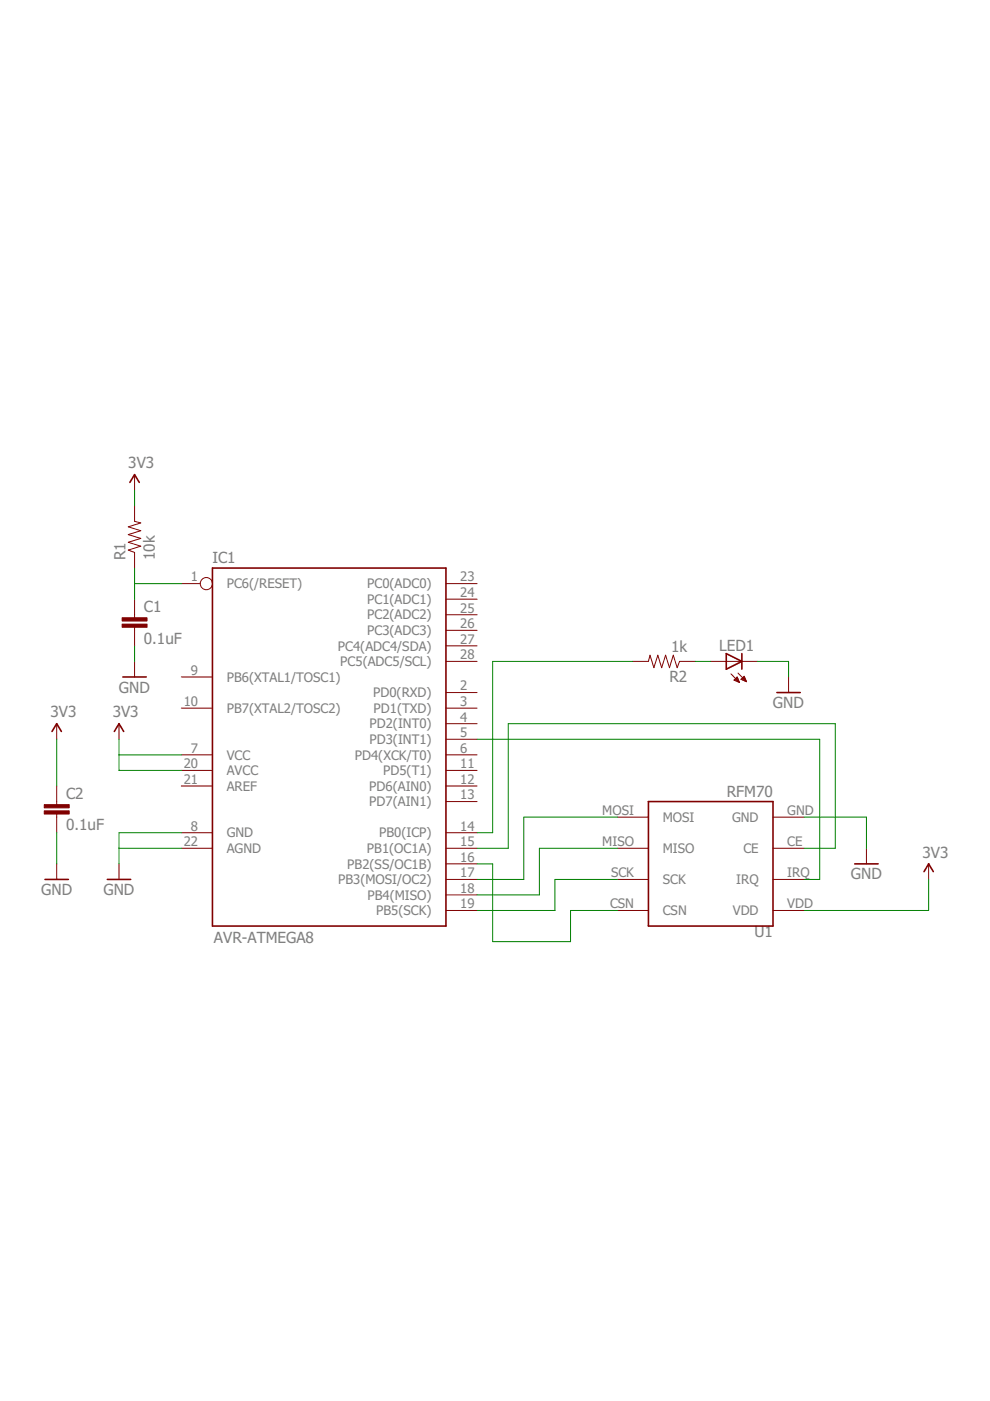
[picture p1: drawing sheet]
<?xml version="1.0" encoding="utf-8"?>
<!DOCTYPE eagle SYSTEM "eagle.dtd">
<!--
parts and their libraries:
SparkFun-DigitalIC: Licensing: Creative Commons ShareAlike 4.0 International - https://creativecommons.org/licenses/by-sa/4.0
-->
<eagle version="7.5.0">
<drawing>
<settings>
<setting alwaysvectorfont="no"/>
<setting verticaltext="up"/>
</settings>
<grid distance="0.1" unitdist="inch" unit="inch" style="lines" multiple="1" display="no" altdistance="0.01" altunitdist="inch" altunit="inch"/>
<schematic xreflabel="%F%N/%S.%C%R" xrefpart="/%S.%C%R">
<libraries>
<library name="SparkFun-DigitalIC">
<symbols>
<symbol name="23-I/O-2">
<wire x1="-17.78" y1="30.48" x2="20.32" y2="30.48" width="0.254" layer="94"/>
<wire x1="20.32" y1="30.48" x2="20.32" y2="-27.94" width="0.254" layer="94"/>
<wire x1="20.32" y1="-27.94" x2="-17.78" y2="-27.94" width="0.254" layer="94"/>
<wire x1="-17.78" y1="-27.94" x2="-17.78" y2="30.48" width="0.254" layer="94"/>
<text x="-17.78" y="31.242" size="1.778" layer="95">&gt;NAME</text>
<text x="-17.526" y="-30.734" size="1.778" layer="96">&gt;VALUE</text>
<pin name="PB5(SCK)" x="25.4" y="-25.4" length="middle" rot="R180"/>
<pin name="PB7(XTAL2/TOSC2)" x="-22.86" y="7.62" length="middle"/>
<pin name="PB6(XTAL1/TOSC1)" x="-22.86" y="12.7" length="middle"/>
<pin name="GND@1" x="-22.86" y="-12.7" length="middle"/>
<pin name="VCC@1" x="-22.86" y="0" length="middle"/>
<pin name="AGND" x="-22.86" y="-15.24" length="middle"/>
<pin name="AREF" x="-22.86" y="-5.08" length="middle"/>
<pin name="AVCC" x="-22.86" y="-2.54" length="middle"/>
<pin name="PB4(MISO)" x="25.4" y="-22.86" length="middle" rot="R180"/>
<pin name="PB3(MOSI/OC2)" x="25.4" y="-20.32" length="middle" rot="R180"/>
<pin name="PB2(SS/OC1B)" x="25.4" y="-17.78" length="middle" rot="R180"/>
<pin name="PB1(OC1A)" x="25.4" y="-15.24" length="middle" rot="R180"/>
<pin name="PB0(ICP)" x="25.4" y="-12.7" length="middle" rot="R180"/>
<pin name="PD7(AIN1)" x="25.4" y="-7.62" length="middle" rot="R180"/>
<pin name="PD6(AIN0)" x="25.4" y="-5.08" length="middle" rot="R180"/>
<pin name="PD5(T1)" x="25.4" y="-2.54" length="middle" rot="R180"/>
<pin name="PD4(XCK/T0)" x="25.4" y="0" length="middle" rot="R180"/>
<pin name="PD3(INT1)" x="25.4" y="2.54" length="middle" rot="R180"/>
<pin name="PD2(INT0)" x="25.4" y="5.08" length="middle" rot="R180"/>
<pin name="PD1(TXD)" x="25.4" y="7.62" length="middle" rot="R180"/>
<pin name="PD0(RXD)" x="25.4" y="10.16" length="middle" rot="R180"/>
<pin name="PC5(ADC5/SCL)" x="25.4" y="15.24" length="middle" rot="R180"/>
<pin name="PC4(ADC4/SDA)" x="25.4" y="17.78" length="middle" rot="R180"/>
<pin name="PC3(ADC3)" x="25.4" y="20.32" length="middle" rot="R180"/>
<pin name="PC2(ADC2)" x="25.4" y="22.86" length="middle" rot="R180"/>
<pin name="PC1(ADC1)" x="25.4" y="25.4" length="middle" rot="R180"/>
<pin name="PC0(ADC0)" x="25.4" y="27.94" length="middle" rot="R180"/>
<pin name="PC6(/RESET)" x="-22.86" y="27.94" length="middle" function="dot"/>
</symbol>
</symbols>
<devicesets>
<deviceset name="AVR-MEGA8-P" prefix="IC">
<gates>
<gate name="G$1" symbol="23-I/O-2" x="0" y="0"/>
</gates>
<devices>
<device name="PTH" package="DIL28-3">
<connects>
<connect gate="G$1" pin="AGND" pad="22"/>
<connect gate="G$1" pin="AREF" pad="21"/>
<connect gate="G$1" pin="AVCC" pad="20"/>
<connect gate="G$1" pin="GND@1" pad="8"/>
<connect gate="G$1" pin="PB0(ICP)" pad="14"/>
<connect gate="G$1" pin="PB1(OC1A)" pad="15"/>
<connect gate="G$1" pin="PB2(SS/OC1B)" pad="16"/>
<connect gate="G$1" pin="PB3(MOSI/OC2)" pad="17"/>
<connect gate="G$1" pin="PB4(MISO)" pad="18"/>
<connect gate="G$1" pin="PB5(SCK)" pad="19"/>
<connect gate="G$1" pin="PB6(XTAL1/TOSC1)" pad="9"/>
<connect gate="G$1" pin="PB7(XTAL2/TOSC2)" pad="10"/>
<connect gate="G$1" pin="PC0(ADC0)" pad="23"/>
<connect gate="G$1" pin="PC1(ADC1)" pad="24"/>
<connect gate="G$1" pin="PC2(ADC2)" pad="25"/>
<connect gate="G$1" pin="PC3(ADC3)" pad="26"/>
<connect gate="G$1" pin="PC4(ADC4/SDA)" pad="27"/>
<connect gate="G$1" pin="PC5(ADC5/SCL)" pad="28"/>
<connect gate="G$1" pin="PC6(/RESET)" pad="1"/>
<connect gate="G$1" pin="PD0(RXD)" pad="2"/>
<connect gate="G$1" pin="PD1(TXD)" pad="3"/>
<connect gate="G$1" pin="PD2(INT0)" pad="4"/>
<connect gate="G$1" pin="PD3(INT1)" pad="5"/>
<connect gate="G$1" pin="PD4(XCK/T0)" pad="6"/>
<connect gate="G$1" pin="PD5(T1)" pad="11"/>
<connect gate="G$1" pin="PD6(AIN0)" pad="12"/>
<connect gate="G$1" pin="PD7(AIN1)" pad="13"/>
<connect gate="G$1" pin="VCC@1" pad="7"/>
</connects>
<technologies>
<technology name=""/>
</technologies>
</device>
<device name="SIM" package="DIL28-3-SIMON">
<connects>
<connect gate="G$1" pin="AGND" pad="22"/>
<connect gate="G$1" pin="AREF" pad="21"/>
<connect gate="G$1" pin="AVCC" pad="20"/>
<connect gate="G$1" pin="GND@1" pad="8"/>
<connect gate="G$1" pin="PB0(ICP)" pad="14"/>
<connect gate="G$1" pin="PB1(OC1A)" pad="15"/>
<connect gate="G$1" pin="PB2(SS/OC1B)" pad="16"/>
<connect gate="G$1" pin="PB3(MOSI/OC2)" pad="17"/>
<connect gate="G$1" pin="PB4(MISO)" pad="18"/>
<connect gate="G$1" pin="PB5(SCK)" pad="19"/>
<connect gate="G$1" pin="PB6(XTAL1/TOSC1)" pad="9"/>
<connect gate="G$1" pin="PB7(XTAL2/TOSC2)" pad="10"/>
<connect gate="G$1" pin="PC0(ADC0)" pad="23"/>
<connect gate="G$1" pin="PC1(ADC1)" pad="24"/>
<connect gate="G$1" pin="PC2(ADC2)" pad="25"/>
<connect gate="G$1" pin="PC3(ADC3)" pad="26"/>
<connect gate="G$1" pin="PC4(ADC4/SDA)" pad="27"/>
<connect gate="G$1" pin="PC5(ADC5/SCL)" pad="28"/>
<connect gate="G$1" pin="PC6(/RESET)" pad="1"/>
<connect gate="G$1" pin="PD0(RXD)" pad="2"/>
<connect gate="G$1" pin="PD1(TXD)" pad="3"/>
<connect gate="G$1" pin="PD2(INT0)" pad="4"/>
<connect gate="G$1" pin="PD3(INT1)" pad="5"/>
<connect gate="G$1" pin="PD4(XCK/T0)" pad="6"/>
<connect gate="G$1" pin="PD5(T1)" pad="11"/>
<connect gate="G$1" pin="PD6(AIN0)" pad="12"/>
<connect gate="G$1" pin="PD7(AIN1)" pad="13"/>
<connect gate="G$1" pin="VCC@1" pad="7"/>
</connects>
<technologies>
<technology name=""/>
</technologies>
</device>
<device name="ZIF_SOCKET" package="DIL28-3-ZIF_SOCKET">
<connects>
<connect gate="G$1" pin="AGND" pad="22"/>
<connect gate="G$1" pin="AREF" pad="21"/>
<connect gate="G$1" pin="AVCC" pad="20"/>
<connect gate="G$1" pin="GND@1" pad="8"/>
<connect gate="G$1" pin="PB0(ICP)" pad="14"/>
<connect gate="G$1" pin="PB1(OC1A)" pad="15"/>
<connect gate="G$1" pin="PB2(SS/OC1B)" pad="16"/>
<connect gate="G$1" pin="PB3(MOSI/OC2)" pad="17"/>
<connect gate="G$1" pin="PB4(MISO)" pad="18"/>
<connect gate="G$1" pin="PB5(SCK)" pad="19"/>
<connect gate="G$1" pin="PB6(XTAL1/TOSC1)" pad="9"/>
<connect gate="G$1" pin="PB7(XTAL2/TOSC2)" pad="10"/>
<connect gate="G$1" pin="PC0(ADC0)" pad="23"/>
<connect gate="G$1" pin="PC1(ADC1)" pad="24"/>
<connect gate="G$1" pin="PC2(ADC2)" pad="25"/>
<connect gate="G$1" pin="PC3(ADC3)" pad="26"/>
<connect gate="G$1" pin="PC4(ADC4/SDA)" pad="27"/>
<connect gate="G$1" pin="PC5(ADC5/SCL)" pad="28"/>
<connect gate="G$1" pin="PC6(/RESET)" pad="1"/>
<connect gate="G$1" pin="PD0(RXD)" pad="2"/>
<connect gate="G$1" pin="PD1(TXD)" pad="3"/>
<connect gate="G$1" pin="PD2(INT0)" pad="4"/>
<connect gate="G$1" pin="PD3(INT1)" pad="5"/>
<connect gate="G$1" pin="PD4(XCK/T0)" pad="6"/>
<connect gate="G$1" pin="PD5(T1)" pad="11"/>
<connect gate="G$1" pin="PD6(AIN0)" pad="12"/>
<connect gate="G$1" pin="PD7(AIN1)" pad="13"/>
<connect gate="G$1" pin="VCC@1" pad="7"/>
</connects>
<technologies>
<technology name=""/>
</technologies>
</device>
<device name="KIT" package="DIL28-3-SIMON-KIT">
<connects>
<connect gate="G$1" pin="AGND" pad="22"/>
<connect gate="G$1" pin="AREF" pad="21"/>
<connect gate="G$1" pin="AVCC" pad="20"/>
<connect gate="G$1" pin="GND@1" pad="8"/>
<connect gate="G$1" pin="PB0(ICP)" pad="14"/>
<connect gate="G$1" pin="PB1(OC1A)" pad="15"/>
<connect gate="G$1" pin="PB2(SS/OC1B)" pad="16"/>
<connect gate="G$1" pin="PB3(MOSI/OC2)" pad="17"/>
<connect gate="G$1" pin="PB4(MISO)" pad="18"/>
<connect gate="G$1" pin="PB5(SCK)" pad="19"/>
<connect gate="G$1" pin="PB6(XTAL1/TOSC1)" pad="9"/>
<connect gate="G$1" pin="PB7(XTAL2/TOSC2)" pad="10"/>
<connect gate="G$1" pin="PC0(ADC0)" pad="23"/>
<connect gate="G$1" pin="PC1(ADC1)" pad="24"/>
<connect gate="G$1" pin="PC2(ADC2)" pad="25"/>
<connect gate="G$1" pin="PC3(ADC3)" pad="26"/>
<connect gate="G$1" pin="PC4(ADC4/SDA)" pad="27"/>
<connect gate="G$1" pin="PC5(ADC5/SCL)" pad="28"/>
<connect gate="G$1" pin="PC6(/RESET)" pad="1"/>
<connect gate="G$1" pin="PD0(RXD)" pad="2"/>
<connect gate="G$1" pin="PD1(TXD)" pad="3"/>
<connect gate="G$1" pin="PD2(INT0)" pad="4"/>
<connect gate="G$1" pin="PD3(INT1)" pad="5"/>
<connect gate="G$1" pin="PD4(XCK/T0)" pad="6"/>
<connect gate="G$1" pin="PD5(T1)" pad="11"/>
<connect gate="G$1" pin="PD6(AIN0)" pad="12"/>
<connect gate="G$1" pin="PD7(AIN1)" pad="13"/>
<connect gate="G$1" pin="VCC@1" pad="7"/>
</connects>
<technologies>
<technology name=""/>
</technologies>
</device>
</devices>
</deviceset>
</devicesets>
</library>
<library name="SparkFun-Aesthetics">
<symbols>
<symbol name="VCC">
<wire x1="0.762" y1="1.27" x2="0" y2="2.54" width="0.254" layer="94"/>
<wire x1="0" y1="2.54" x2="-0.762" y2="1.27" width="0.254" layer="94"/>
<text x="-1.016" y="3.556" size="1.778" layer="96">&gt;VALUE</text>
<pin name="VCC" x="0" y="0" visible="off" length="short" direction="sup" rot="R90"/>
</symbol>
<symbol name="DGND">
<wire x1="-1.905" y1="0" x2="1.905" y2="0" width="0.254" layer="94"/>
<text x="-2.54" y="-2.54" size="1.778" layer="96">&gt;VALUE</text>
<pin name="GND" x="0" y="2.54" visible="off" length="short" direction="sup" rot="R270"/>
</symbol>
</symbols>
<devicesets>
<deviceset name="VCC" prefix="SUPPLY">
<gates>
<gate name="G$1" symbol="VCC" x="0" y="0"/>
</gates>
<devices>
<device name="">
<technologies>
<technology name=""/>
</technologies>
</device>
</devices>
</deviceset>
<deviceset name="GND" prefix="GND">
<gates>
<gate name="1" symbol="DGND" x="0" y="0"/>
</gates>
<devices>
<device name="">
<technologies>
<technology name=""/>
</technologies>
</device>
</devices>
</deviceset>
</devicesets>
</library>
<library name="SparkFun-Resistors">
<symbols>
<symbol name="RESISTOR">
<wire x1="-2.54" y1="0" x2="-2.159" y2="1.016" width="0.1524" layer="94"/>
<wire x1="-2.159" y1="1.016" x2="-1.524" y2="-1.016" width="0.1524" layer="94"/>
<wire x1="-1.524" y1="-1.016" x2="-0.889" y2="1.016" width="0.1524" layer="94"/>
<wire x1="-0.889" y1="1.016" x2="-0.254" y2="-1.016" width="0.1524" layer="94"/>
<wire x1="-0.254" y1="-1.016" x2="0.381" y2="1.016" width="0.1524" layer="94"/>
<wire x1="0.381" y1="1.016" x2="1.016" y2="-1.016" width="0.1524" layer="94"/>
<wire x1="1.016" y1="-1.016" x2="1.651" y2="1.016" width="0.1524" layer="94"/>
<wire x1="1.651" y1="1.016" x2="2.286" y2="-1.016" width="0.1524" layer="94"/>
<wire x1="2.286" y1="-1.016" x2="2.54" y2="0" width="0.1524" layer="94"/>
<text x="-3.81" y="1.4986" size="1.778" layer="95">&gt;NAME</text>
<text x="-3.81" y="-3.302" size="1.778" layer="96">&gt;VALUE</text>
<pin name="2" x="5.08" y="0" visible="off" length="short" direction="pas" swaplevel="1" rot="R180"/>
<pin name="1" x="-5.08" y="0" visible="off" length="short" direction="pas" swaplevel="1"/>
</symbol>
</symbols>
<devicesets>
<deviceset name="0.75OHM-1/4W-1%(0805)" prefix="R" uservalue="yes">
<gates>
<gate name="G$1" symbol="RESISTOR" x="-2.54" y="0"/>
</gates>
<devices>
<device name="" package="0805">
<connects>
<connect gate="G$1" pin="1" pad="1"/>
<connect gate="G$1" pin="2" pad="2"/>
</connects>
<technologies>
<technology name="">
<attribute name="PROD_ID" value="RES-08474"/>
<attribute name="VALUE" value="0.75"/>
</technology>
</technologies>
</device>
</devices>
</deviceset>
</devicesets>
</library>
<library name="SparkFun-Capacitors">
<symbols>
<symbol name="CAP">
<wire x1="0" y1="2.54" x2="0" y2="2.032" width="0.1524" layer="94"/>
<wire x1="0" y1="0" x2="0" y2="0.508" width="0.1524" layer="94"/>
<text x="1.524" y="2.921" size="1.778" layer="95">&gt;NAME</text>
<text x="1.524" y="-2.159" size="1.778" layer="96">&gt;VALUE</text>
<rectangle x1="-2.032" y1="0.508" x2="2.032" y2="1.016" layer="94"/>
<rectangle x1="-2.032" y1="1.524" x2="2.032" y2="2.032" layer="94"/>
<pin name="1" x="0" y="5.08" visible="off" length="short" direction="pas" swaplevel="1" rot="R270"/>
<pin name="2" x="0" y="-2.54" visible="off" length="short" direction="pas" swaplevel="1" rot="R90"/>
</symbol>
</symbols>
<devicesets>
<deviceset name="0.1UF-25V(+80/-20%)(0603)" prefix="C" uservalue="yes">
<gates>
<gate name="G$1" symbol="CAP" x="0" y="-2.54"/>
</gates>
<devices>
<device name="" package="0603-CAP">
<connects>
<connect gate="G$1" pin="1" pad="1"/>
<connect gate="G$1" pin="2" pad="2"/>
</connects>
<technologies>
<technology name="">
<attribute name="PROD_ID" value="CAP-00810"/>
<attribute name="VALUE" value="0.1uF" constant="no"/>
</technology>
</technologies>
</device>
</devices>
</deviceset>
</devicesets>
</library>
<library name="adafruit">
<symbols>
<symbol name="LED">
<wire x1="1.27" y1="0" x2="0" y2="-2.54" width="0.254" layer="94"/>
<wire x1="0" y1="-2.54" x2="-1.27" y2="0" width="0.254" layer="94"/>
<wire x1="1.27" y1="-2.54" x2="0" y2="-2.54" width="0.254" layer="94"/>
<wire x1="0" y1="-2.54" x2="-1.27" y2="-2.54" width="0.254" layer="94"/>
<wire x1="1.27" y1="0" x2="0" y2="0" width="0.254" layer="94"/>
<wire x1="0" y1="0" x2="-1.27" y2="0" width="0.254" layer="94"/>
<wire x1="0" y1="0" x2="0" y2="-2.54" width="0.1524" layer="94"/>
<wire x1="-2.032" y1="-0.762" x2="-3.429" y2="-2.159" width="0.1524" layer="94"/>
<wire x1="-1.905" y1="-1.905" x2="-3.302" y2="-3.302" width="0.1524" layer="94"/>
<text x="3.556" y="-4.572" size="1.778" layer="95" rot="R90">&gt;NAME</text>
<text x="5.715" y="-4.572" size="1.778" layer="96" rot="R90">&gt;VALUE</text>
<pin name="C" x="0" y="-5.08" visible="off" length="short" direction="pas" rot="R90"/>
<pin name="A" x="0" y="2.54" visible="off" length="short" direction="pas" rot="R270"/>
<polygon width="0.1524" layer="94">
<vertex x="-3.429" y="-2.159"/>
<vertex x="-3.048" y="-1.27"/>
<vertex x="-2.54" y="-1.778"/>
</polygon>
<polygon width="0.1524" layer="94">
<vertex x="-3.302" y="-3.302"/>
<vertex x="-2.921" y="-2.413"/>
<vertex x="-2.413" y="-2.921"/>
</polygon>
</symbol>
</symbols>
<devicesets>
<deviceset name="LED" prefix="LED" uservalue="yes">
<gates>
<gate name="G$1" symbol="LED" x="0" y="0"/>
</gates>
<devices>
<device name="SMT1206" package="1206">
<connects>
<connect gate="G$1" pin="A" pad="A"/>
<connect gate="G$1" pin="C" pad="C"/>
</connects>
<technologies>
<technology name=""/>
</technologies>
</device>
<device name="LD260" package="LD260">
<connects>
<connect gate="G$1" pin="A" pad="A"/>
<connect gate="G$1" pin="C" pad="K"/>
</connects>
<technologies>
<technology name=""/>
</technologies>
</device>
<device name="SQR2X5" package="LED2X5">
<connects>
<connect gate="G$1" pin="A" pad="A"/>
<connect gate="G$1" pin="C" pad="K"/>
</connects>
<technologies>
<technology name=""/>
</technologies>
</device>
<device name="3MM" package="LED3MM">
<connects>
<connect gate="G$1" pin="A" pad="A"/>
<connect gate="G$1" pin="C" pad="K"/>
</connects>
<technologies>
<technology name=""/>
</technologies>
</device>
<device name="5MM" package="LED5MM">
<connects>
<connect gate="G$1" pin="A" pad="A"/>
<connect gate="G$1" pin="C" pad="K"/>
</connects>
<technologies>
<technology name=""/>
</technologies>
</device>
<device name="LSU260" package="LSU260">
<connects>
<connect gate="G$1" pin="A" pad="A"/>
<connect gate="G$1" pin="C" pad="K"/>
</connects>
<technologies>
<technology name=""/>
</technologies>
</device>
<device name="LZR181" package="LZR181">
<connects>
<connect gate="G$1" pin="A" pad="A"/>
<connect gate="G$1" pin="C" pad="K"/>
</connects>
<technologies>
<technology name=""/>
</technologies>
</device>
<device name="B152" package="Q62902-B152">
<connects>
<connect gate="G$1" pin="A" pad="A"/>
<connect gate="G$1" pin="C" pad="K"/>
</connects>
<technologies>
<technology name=""/>
</technologies>
</device>
<device name="B153" package="Q62902-B153">
<connects>
<connect gate="G$1" pin="A" pad="A"/>
<connect gate="G$1" pin="C" pad="K"/>
</connects>
<technologies>
<technology name=""/>
</technologies>
</device>
<device name="B155" package="Q62902-B155">
<connects>
<connect gate="G$1" pin="A" pad="A"/>
<connect gate="G$1" pin="C" pad="K"/>
</connects>
<technologies>
<technology name=""/>
</technologies>
</device>
<device name="B156" package="Q62902-B156">
<connects>
<connect gate="G$1" pin="A" pad="A"/>
<connect gate="G$1" pin="C" pad="K"/>
</connects>
<technologies>
<technology name=""/>
</technologies>
</device>
<device name="SFH480" package="SFH480">
<connects>
<connect gate="G$1" pin="A" pad="A"/>
<connect gate="G$1" pin="C" pad="K"/>
</connects>
<technologies>
<technology name=""/>
</technologies>
</device>
<device name="SFH482" package="SFH482">
<connects>
<connect gate="G$1" pin="A" pad="A"/>
<connect gate="G$1" pin="C" pad="K"/>
</connects>
<technologies>
<technology name=""/>
</technologies>
</device>
<device name="SQR5.7X3.2" package="U57X32">
<connects>
<connect gate="G$1" pin="A" pad="A"/>
<connect gate="G$1" pin="C" pad="K"/>
</connects>
<technologies>
<technology name=""/>
</technologies>
</device>
<device name="IRL80A" package="IRL80A">
<connects>
<connect gate="G$1" pin="A" pad="A"/>
<connect gate="G$1" pin="C" pad="K"/>
</connects>
<technologies>
<technology name=""/>
</technologies>
</device>
<device name="P-LCC-2" package="P-LCC-2">
<connects>
<connect gate="G$1" pin="A" pad="A"/>
<connect gate="G$1" pin="C" pad="C"/>
</connects>
<technologies>
<technology name=""/>
</technologies>
</device>
<device name="MINI-TOP" package="OSRAM-MINI-TOP-LED">
<connects>
<connect gate="G$1" pin="A" pad="A"/>
<connect gate="G$1" pin="C" pad="C"/>
</connects>
<technologies>
<technology name=""/>
</technologies>
</device>
<device name="SIDELED" package="OSRAM-SIDELED">
<connects>
<connect gate="G$1" pin="A" pad="A"/>
<connect gate="G$1" pin="C" pad="C"/>
</connects>
<technologies>
<technology name=""/>
</technologies>
</device>
<device name="SMART-LED" package="SMART-LED">
<connects>
<connect gate="G$1" pin="A" pad="A"/>
<connect gate="G$1" pin="C" pad="B"/>
</connects>
<technologies>
<technology name=""/>
</technologies>
</device>
<device name="P-LCC-2-BACK" package="P-LCC-2-TOPLED-RG">
<connects>
<connect gate="G$1" pin="A" pad="A"/>
<connect gate="G$1" pin="C" pad="C"/>
</connects>
<technologies>
<technology name=""/>
</technologies>
</device>
<device name="MICRO-SIDELED" package="MICRO-SIDELED">
<connects>
<connect gate="G$1" pin="A" pad="A"/>
<connect gate="G$1" pin="C" pad="C"/>
</connects>
<technologies>
<technology name=""/>
</technologies>
</device>
<device name="P-LCC-4" package="P-LCC-4">
<connects>
<connect gate="G$1" pin="A" pad="A"/>
<connect gate="G$1" pin="C" pad="C@4"/>
</connects>
<technologies>
<technology name=""/>
</technologies>
</device>
<device name="CHIP-LED0603" package="CHIP-LED0603">
<connects>
<connect gate="G$1" pin="A" pad="A"/>
<connect gate="G$1" pin="C" pad="C"/>
</connects>
<technologies>
<technology name=""/>
</technologies>
</device>
<device name="CHIP-LED0805" package="CHIP-LED0805">
<connects>
<connect gate="G$1" pin="A" pad="A"/>
<connect gate="G$1" pin="C" pad="C"/>
</connects>
<technologies>
<technology name=""/>
</technologies>
</device>
<device name="TOPLED-SANTANA" package="MINI-TOPLED-SANTANA">
<connects>
<connect gate="G$1" pin="A" pad="A"/>
<connect gate="G$1" pin="C" pad="C"/>
</connects>
<technologies>
<technology name=""/>
</technologies>
</device>
<device name="CHIPLED_0805" package="CHIPLED_0805">
<connects>
<connect gate="G$1" pin="A" pad="A"/>
<connect gate="G$1" pin="C" pad="C"/>
</connects>
<technologies>
<technology name=""/>
</technologies>
</device>
<device name="CHIPLED_1206" package="CHIPLED_1206">
<connects>
<connect gate="G$1" pin="A" pad="A"/>
<connect gate="G$1" pin="C" pad="C"/>
</connects>
<technologies>
<technology name=""/>
</technologies>
</device>
<device name="CHIPLED_0603" package="CHIPLED_0603">
<connects>
<connect gate="G$1" pin="A" pad="A"/>
<connect gate="G$1" pin="C" pad="C"/>
</connects>
<technologies>
<technology name=""/>
</technologies>
</device>
<device name="CHIPLED-0603-TTW" package="CHIPLED-0603-TTW">
<connects>
<connect gate="G$1" pin="A" pad="A@1"/>
<connect gate="G$1" pin="C" pad="C@1"/>
</connects>
<technologies>
<technology name=""/>
</technologies>
</device>
<device name="" package="SMARTLED-TTW">
<connects>
<connect gate="G$1" pin="A" pad="A@1"/>
<connect gate="G$1" pin="C" pad="C@1"/>
</connects>
<technologies>
<technology name=""/>
</technologies>
</device>
<device name="SMLK34" package="SMLK34">
<connects>
<connect gate="G$1" pin="A" pad="A"/>
<connect gate="G$1" pin="C" pad="K"/>
</connects>
<technologies>
<technology name=""/>
</technologies>
</device>
</devices>
</deviceset>
</devicesets>
</library>
<library name="RFM70">
<symbols>
<symbol name="RFM70">
<pin name="VDD" x="-15.24" y="7.62" length="middle" direction="pwr"/>
<pin name="IRQ" x="-15.24" y="2.54" length="middle" direction="out"/>
<pin name="CE" x="-15.24" y="-2.54" length="middle" direction="in"/>
<pin name="GND" x="-15.24" y="-7.62" length="middle" direction="pwr"/>
<pin name="MOSI" x="15.24" y="-7.62" length="middle" direction="in" rot="R180"/>
<pin name="MISO" x="15.24" y="-2.54" length="middle" direction="out" rot="R180"/>
<pin name="SCK" x="15.24" y="2.54" length="middle" direction="in" rot="R180"/>
<pin name="CSN" x="15.24" y="7.62" length="middle" direction="in" rot="R180"/>
<wire x1="-10.16" y1="10.16" x2="-10.16" y2="-10.16" width="0.254" layer="94"/>
<wire x1="-10.16" y1="-10.16" x2="10.16" y2="-10.16" width="0.254" layer="94"/>
<wire x1="10.16" y1="-10.16" x2="10.16" y2="10.16" width="0.254" layer="94"/>
<wire x1="10.16" y1="10.16" x2="-10.16" y2="10.16" width="0.254" layer="94"/>
<text x="-10.16" y="10.16" size="1.778" layer="95">&gt;NAME</text>
<text x="-10.16" y="-12.7" size="1.778" layer="96">&gt;VALUE</text>
</symbol>
</symbols>
<devicesets>
<deviceset name="RFM70" prefix="RFM">
<gates>
<gate name="G$1" symbol="RFM70" x="38.1" y="-25.4"/>
</gates>
<devices>
<device name="" package="RFM70">
<connects>
<connect gate="G$1" pin="CE" pad="CE"/>
<connect gate="G$1" pin="CSN" pad="CSN"/>
<connect gate="G$1" pin="GND" pad="GND"/>
<connect gate="G$1" pin="IRQ" pad="IRQ"/>
<connect gate="G$1" pin="MISO" pad="MISO"/>
<connect gate="G$1" pin="MOSI" pad="MOSI"/>
<connect gate="G$1" pin="SCK" pad="SCK"/>
<connect gate="G$1" pin="VDD" pad="VDD"/>
</connects>
<technologies>
<technology name=""/>
</technologies>
</device>
</devices>
</deviceset>
</devicesets>
</library>
</libraries>
<attributes>
</attributes>
<variantdefs>
</variantdefs>
<classes>
<class number="0" name="default" width="0" drill="0">
</class>
</classes>
<parts>
<part name="IC1" library="SparkFun-DigitalIC" deviceset="AVR-MEGA8-P" device="PTH" value="AVR-ATMEGA8"/>
<part name="SUPPLY1" library="SparkFun-Aesthetics" deviceset="VCC" device="" value="3V3"/>
<part name="GND1" library="SparkFun-Aesthetics" deviceset="GND" device=""/>
<part name="SUPPLY2" library="SparkFun-Aesthetics" deviceset="VCC" device="" value="3V3"/>
<part name="R1" library="SparkFun-Resistors" deviceset="0.75OHM-1/4W-1%(0805)" device="" value="10k"/>
<part name="R2" library="SparkFun-Resistors" deviceset="0.75OHM-1/4W-1%(0805)" device="" value="1k"/>
<part name="C1" library="SparkFun-Capacitors" deviceset="0.1UF-25V(+80/-20%)(0603)" device="" value="0.1uF"/>
<part name="C2" library="SparkFun-Capacitors" deviceset="0.1UF-25V(+80/-20%)(0603)" device="" value="0.1uF"/>
<part name="GND4" library="SparkFun-Aesthetics" deviceset="GND" device=""/>
<part name="SUPPLY5" library="SparkFun-Aesthetics" deviceset="VCC" device="" value="3V3"/>
<part name="LED1" library="adafruit" deviceset="LED" device="5MM"/>
<part name="GND5" library="SparkFun-Aesthetics" deviceset="GND" device=""/>
<part name="GND3" library="SparkFun-Aesthetics" deviceset="GND" device=""/>
<part name="SUPPLY3" library="SparkFun-Aesthetics" deviceset="VCC" device="" value="3V3"/>
<part name="GND2" library="SparkFun-Aesthetics" deviceset="GND" device=""/>
<part name="U1" library="RFM70" deviceset="RFM70" device=""/>
</parts>
<sheets>
<sheet>
<plain>
</plain>
<instances>
<instance part="IC1" gate="G$1" x="43.18" y="40.64"/>
<instance part="SUPPLY1" gate="G$1" x="10.16" y="43.18"/>
<instance part="GND1" gate="1" x="10.16" y="20.32"/>
<instance part="SUPPLY2" gate="G$1" x="142.24" y="20.32"/>
<instance part="R1" gate="G$1" x="12.7" y="76.2" rot="R90"/>
<instance part="R2" gate="G$1" x="99.06" y="55.88" rot="R180"/>
<instance part="C1" gate="G$1" x="12.7" y="60.96"/>
<instance part="C2" gate="G$1" x="0" y="30.48"/>
<instance part="GND4" gate="1" x="0" y="20.32"/>
<instance part="SUPPLY5" gate="G$1" x="0" y="43.18"/>
<instance part="LED1" gate="G$1" x="109.22" y="55.88" rot="R90"/>
<instance part="GND5" gate="1" x="119.38" y="50.8"/>
<instance part="GND3" gate="1" x="12.7" y="53.34"/>
<instance part="SUPPLY3" gate="G$1" x="12.7" y="83.82"/>
<instance part="GND2" gate="1" x="132.08" y="22.86"/>
<instance part="U1" gate="G$1" x="106.68" y="22.86" rot="R180"/>
</instances>
<busses>
</busses>
<nets>
<net name="N$1" class="0">
<segment>
<pinref part="IC1" gate="G$1" pin="PB3(MOSI/OC2)"/>
<wire x1="68.58" y1="20.32" x2="76.2" y2="20.32" width="0.1524" layer="91"/>
<wire x1="76.2" y1="20.32" x2="76.2" y2="30.48" width="0.1524" layer="91"/>
<pinref part="U1" gate="G$1" pin="MOSI"/>
<wire x1="76.2" y1="30.48" x2="91.44" y2="30.48" width="0.1524" layer="91"/>
</segment>
</net>
<net name="N$2" class="0">
<segment>
<wire x1="78.74" y1="25.4" x2="78.74" y2="17.78" width="0.1524" layer="91"/>
<pinref part="IC1" gate="G$1" pin="PB4(MISO)"/>
<wire x1="78.74" y1="17.78" x2="68.58" y2="17.78" width="0.1524" layer="91"/>
<pinref part="U1" gate="G$1" pin="MISO"/>
<wire x1="91.44" y1="25.4" x2="78.74" y2="25.4" width="0.1524" layer="91"/>
</segment>
</net>
<net name="N$3" class="0">
<segment>
<wire x1="81.28" y1="20.32" x2="81.28" y2="15.24" width="0.1524" layer="91"/>
<pinref part="IC1" gate="G$1" pin="PB5(SCK)"/>
<wire x1="81.28" y1="15.24" x2="68.58" y2="15.24" width="0.1524" layer="91"/>
<pinref part="U1" gate="G$1" pin="SCK"/>
<wire x1="91.44" y1="20.32" x2="81.28" y2="20.32" width="0.1524" layer="91"/>
</segment>
</net>
<net name="N$4" class="0">
<segment>
<wire x1="73.66" y1="45.72" x2="73.66" y2="25.4" width="0.1524" layer="91"/>
<pinref part="IC1" gate="G$1" pin="PB1(OC1A)"/>
<wire x1="73.66" y1="25.4" x2="68.58" y2="25.4" width="0.1524" layer="91"/>
<wire x1="127" y1="25.4" x2="127" y2="45.72" width="0.1524" layer="91"/>
<wire x1="127" y1="45.72" x2="73.66" y2="45.72" width="0.1524" layer="91"/>
<pinref part="U1" gate="G$1" pin="CE"/>
<wire x1="121.92" y1="25.4" x2="127" y2="25.4" width="0.1524" layer="91"/>
</segment>
</net>
<net name="N$5" class="0">
<segment>
<wire x1="83.82" y1="15.24" x2="83.82" y2="10.16" width="0.1524" layer="91"/>
<wire x1="83.82" y1="10.16" x2="71.12" y2="10.16" width="0.1524" layer="91"/>
<wire x1="71.12" y1="10.16" x2="71.12" y2="22.86" width="0.1524" layer="91"/>
<pinref part="IC1" gate="G$1" pin="PB2(SS/OC1B)"/>
<wire x1="71.12" y1="22.86" x2="68.58" y2="22.86" width="0.1524" layer="91"/>
<pinref part="U1" gate="G$1" pin="CSN"/>
<wire x1="83.82" y1="15.24" x2="91.44" y2="15.24" width="0.1524" layer="91"/>
</segment>
</net>
<net name="VCC" class="0">
<segment>
<pinref part="IC1" gate="G$1" pin="VCC@1"/>
<pinref part="SUPPLY1" gate="G$1" pin="VCC"/>
<wire x1="20.32" y1="40.64" x2="10.16" y2="40.64" width="0.1524" layer="91"/>
<wire x1="10.16" y1="40.64" x2="10.16" y2="43.18" width="0.1524" layer="91"/>
<pinref part="IC1" gate="G$1" pin="AVCC"/>
<wire x1="20.32" y1="38.1" x2="10.16" y2="38.1" width="0.1524" layer="91"/>
<wire x1="10.16" y1="38.1" x2="10.16" y2="40.64" width="0.1524" layer="91"/>
</segment>
<segment>
<pinref part="SUPPLY2" gate="G$1" pin="VCC"/>
<wire x1="142.24" y1="15.24" x2="142.24" y2="20.32" width="0.1524" layer="91"/>
<pinref part="U1" gate="G$1" pin="VDD"/>
<wire x1="142.24" y1="15.24" x2="121.92" y2="15.24" width="0.1524" layer="91"/>
</segment>
<segment>
<pinref part="C2" gate="G$1" pin="1"/>
<pinref part="SUPPLY5" gate="G$1" pin="VCC"/>
<wire x1="0" y1="35.56" x2="0" y2="43.18" width="0.1524" layer="91"/>
</segment>
<segment>
<pinref part="SUPPLY3" gate="G$1" pin="VCC"/>
<pinref part="R1" gate="G$1" pin="2"/>
<wire x1="12.7" y1="83.82" x2="12.7" y2="81.28" width="0.1524" layer="91"/>
</segment>
</net>
<net name="GND" class="0">
<segment>
<pinref part="IC1" gate="G$1" pin="GND@1"/>
<pinref part="GND1" gate="1" pin="GND"/>
<wire x1="20.32" y1="27.94" x2="10.16" y2="27.94" width="0.1524" layer="91"/>
<wire x1="10.16" y1="27.94" x2="10.16" y2="25.4" width="0.1524" layer="91"/>
<pinref part="IC1" gate="G$1" pin="AGND"/>
<wire x1="10.16" y1="25.4" x2="10.16" y2="22.86" width="0.1524" layer="91"/>
<wire x1="20.32" y1="25.4" x2="10.16" y2="25.4" width="0.1524" layer="91"/>
</segment>
<segment>
<pinref part="GND4" gate="1" pin="GND"/>
<pinref part="C2" gate="G$1" pin="2"/>
<wire x1="0" y1="22.86" x2="0" y2="27.94" width="0.1524" layer="91"/>
</segment>
<segment>
<pinref part="LED1" gate="G$1" pin="C"/>
<wire x1="114.3" y1="55.88" x2="119.38" y2="55.88" width="0.1524" layer="91"/>
<wire x1="119.38" y1="55.88" x2="119.38" y2="53.34" width="0.1524" layer="91"/>
<pinref part="GND5" gate="1" pin="GND"/>
</segment>
<segment>
<pinref part="GND3" gate="1" pin="GND"/>
<pinref part="C1" gate="G$1" pin="2"/>
<wire x1="12.7" y1="55.88" x2="12.7" y2="58.42" width="0.1524" layer="91"/>
</segment>
<segment>
<wire x1="132.08" y1="30.48" x2="132.08" y2="25.4" width="0.1524" layer="91"/>
<pinref part="GND2" gate="1" pin="GND"/>
<pinref part="U1" gate="G$1" pin="GND"/>
<wire x1="121.92" y1="30.48" x2="132.08" y2="30.48" width="0.1524" layer="91"/>
</segment>
</net>
<net name="N$8" class="0">
<segment>
<pinref part="C1" gate="G$1" pin="1"/>
<pinref part="R1" gate="G$1" pin="1"/>
<wire x1="12.7" y1="66.04" x2="12.7" y2="68.58" width="0.1524" layer="91"/>
<pinref part="IC1" gate="G$1" pin="PC6(/RESET)"/>
<wire x1="12.7" y1="68.58" x2="12.7" y2="71.12" width="0.1524" layer="91"/>
<wire x1="20.32" y1="68.58" x2="12.7" y2="68.58" width="0.1524" layer="91"/>
</segment>
</net>
<net name="N$7" class="0">
<segment>
<pinref part="IC1" gate="G$1" pin="PB0(ICP)"/>
<wire x1="68.58" y1="27.94" x2="71.12" y2="27.94" width="0.1524" layer="91"/>
<wire x1="71.12" y1="27.94" x2="71.12" y2="55.88" width="0.1524" layer="91"/>
<pinref part="R2" gate="G$1" pin="2"/>
<wire x1="71.12" y1="55.88" x2="93.98" y2="55.88" width="0.1524" layer="91"/>
</segment>
</net>
<net name="N$9" class="0">
<segment>
<pinref part="R2" gate="G$1" pin="1"/>
<pinref part="LED1" gate="G$1" pin="A"/>
<wire x1="104.14" y1="55.88" x2="106.68" y2="55.88" width="0.1524" layer="91"/>
</segment>
</net>
<net name="N$6" class="0">
<segment>
<wire x1="124.46" y1="20.32" x2="124.46" y2="43.18" width="0.1524" layer="91"/>
<pinref part="IC1" gate="G$1" pin="PD3(INT1)"/>
<wire x1="124.46" y1="43.18" x2="68.58" y2="43.18" width="0.1524" layer="91"/>
<pinref part="U1" gate="G$1" pin="IRQ"/>
<wire x1="121.92" y1="20.32" x2="124.46" y2="20.32" width="0.1524" layer="91"/>
</segment>
</net>
</nets>
</sheet>
</sheets>
</schematic>
</drawing>
</eagle>
